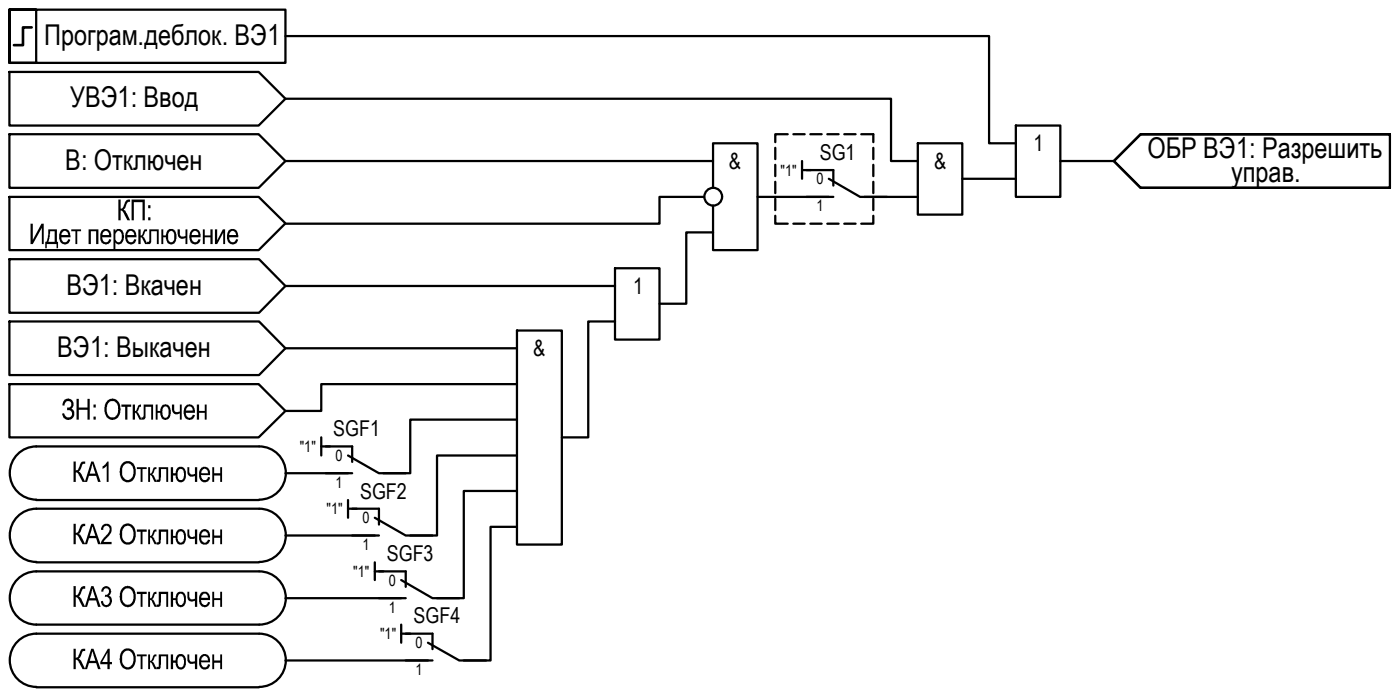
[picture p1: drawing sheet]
<svg xmlns="http://www.w3.org/2000/svg" width="157mm" height="78mm" viewBox="0 0 157 78" stroke-linecap="round" stroke-linejoin="round" font-family="sans-serif">
<g fill="none" stroke="#000" stroke-width=".25">
<path d="M90.5 19.1h3.1v1.7M90.5 22.1h3.1M93 20l3.6 2.1h3M36.6 50.1h2.9v1.7M36.6 53.1h2.9M39.1 51.1l3.4 2h3M39.5 57h3v1.8M42.1 58.1l3.4 2h3.1M39.5 60.1h3M42.5 64.1h3v1.7M42.5 67.1h3M45 65l3.6 2.1h3"/>
<path d="M45.5 71.1h3.1v1.7M45.5 74.1h3.1M48 72.1l3.6 2h3"/>
</g>
<!-- layer: 0 -->
<g fill="none" stroke="#000" stroke-width=".25">
<path d="M1.1 15.1h27.9l3 3-3 3h-27.9zM1.1 1.1v6h3v-6h-3h30.9v6h-30.9zM1.1 8.1h27.9l3 3-3 3h-27.9zM32 4h79v12.1h3M32 11.1h68v7h3M32 18.1h48.1M87 16.6v1.2M87 18.5v1.3M88.4 15.1h-1.4v.8M89.1 15.1h1.2M90 18.1v1.9M90 19.1h1.1"/>
<path d="M91 15.1h1.2M92.9 15.1h1.2M94.8 15.1h1.3M96.7 15.1h1.3v.8M98 16.6v1.2M98 18.5v1.3M103 16.1h5v8h-5zM114 14.1h5v8h-5zM119 18.1h6.1M156 15.1h-27.9l-3 3 3 3h27.9v-6h-27.9l-3 3 3 3h27.9M1.1 22.1h27.9l3 2.9-3 3h-27.9zM1.1 36h28l2.9 3.1-2.9 3h-28z"/>
<path d="M1.1 29.1h28l2.9 3-2.9 3h-28zM32 39.1h26M32 32.1h37M58 37.1h5.1v24h-5.1zM69 30.1h5v8h-5zM69 36h-3v13h-2.9M79 22.1h-5v3h-42M80.1 21.1v-5h4.9v11.9h-4.9v-4.9M80.1 26.1h-3.1v8h-3M85 22.1h8M87 24.2v.9h1.4M87 20.4v1.3"/>
<path d="M87 22.3v1.3M89.1 25.1h1.2M91 25.1h1.2M92.9 25.1h1.2M94.8 25.1h1.3M97 22.1h6M98 24.2v.9h-1.3M98 20.4v1.3M98 22.3v1.3M108 20h6M1.1 43.1h27.9l3 3-3 2.9h-27.9zM4.1 50.1h25"/>
<path d="M4.1 57h25M4.1 56.1h25M4.1 50.1a2.98 2.98 0 0 0-3 2.9 2.98 2.98 0 0 0 3 3M4.1 57a2.98 2.98 0 0 0-3 3 2.98 2.98 0 0 0 3 3M29.1 50.1a2.98 2.98 0 0 1 3 2.9 2.98 2.98 0 0 1-3 3M29.1 57a2.98 2.98 0 0 1 3 3 2.98 2.98 0 0 1-3 3M32 53.1h7.1M36.1 49v2.1M36.1 50.1h.9M39.1 56.1v2M39.1 57h.9M58 43.1h-21.9v3h-4.1"/>
<path d="M58 47.1h-11.9v6h-3M58 51.1h-8.9v9h-3M58 55.1h-5.9v12h-3M58 59.1h-2.9v15h-3M4.1 63.1h25M4.1 64.1h25M4.1 70h25M4.1 71.1h25M4.1 77.1h25M4.1 64.1a2.98 2.98 0 0 0-3 3 2.98 2.98 0 0 0 3 2.9M4.1 71.1a2.98 2.98 0 0 0-3 2.9 2.98 2.98 0 0 0 3 3M29.1 64.1a2.98 2.98 0 0 1 3 3 2.98 2.98 0 0 1-3 2.9"/>
<path d="M29.1 71.1a2.98 2.98 0 0 1 3 2.9 2.98 2.98 0 0 1-3 3M32 60.1h10.1M32 67.1h13M32 74.1h16M42.1 63.1v1.9M42.1 64.1h1M45 71.1h1.1M45 70v2.1"/>
<circle cx="80.1" cy="22.1" r=".99"/>
</g>
<!-- layer: TEXT -->
<g fill="#000">
<path d="M3.4 25.1h.3v1.8l1-1.8h.2v2.3h-.2v-1.8l-1 1.8h-.3zM8 25.7h1.1v.2h-.4v1.5h-.2v-1.5h-.5zM9.9 25.7h1.1v1.7h-.2v-1.5h-.6v1.5h-.3zM15.5 25.7h.3v.7l.2-.2a.44 .44 0 0 1 .5-.5v.2l-.2 .1-.2 .4a.15 .15 0 0 0-.1 .1 .15 .15 0 0 0 .2 .2l.4 .7h-.3l-.4-.8h-.1v.8h-.3zM16.8 25.7h1v1.7h-.2v-1.5h-.6v.9a.41 .41 0 0 1-.1 .4 .41 .41 0 0 1-.4 .2v-.3h.2l.1-.1zM19.9 25.7h.3v.3a.38 .38 0 0 0 .1 .5 .38 .38 0 0 0 .5-.1v-.7h.2v1.7h-.2v-.7h-.1a.54 .54 0 0 1-.6 0 .54 .54 0 0 1-.2-.6zM22.8 25.7h.2v.7h.6v-.7h.3v1.7h-.3v-.8h-.6v.8h-.2zM24.1 25.7h.3v1.2l.6-1.2h.3v1.7h-.2v-1.3l-.7 1.3h-.3zM19.3 45.4h.3v.3a.39 .39 0 0 0 .1 .5 .39 .39 0 0 0 .5-.1v-.7h.2v1.7h-.2v-.7h-.1a.52 .52 0 0 1-.6 0 .52 .52 0 0 1-.2-.6zM21 52.4h.2v.3a.36 .36 0 0 0 .1 .4 .36 .36 0 0 0 .4 .1h.2v-.8h.2v1.6h-.2v-.6h-.2a.48 .48 0 0 1-.5-.1 .48 .48 0 0 1-.2-.5zM21 59.4h.2v.3a.41 .41 0 0 0 .3 .5l.4-.1v-.7h.2v1.6h-.2v-.6h-.2a.52 .52 0 0 1-.5-.1 .52 .52 0 0 1-.2-.5zM22.1 45.4h.3v.7h.6v-.7h.2v1.7h-.2v-.8h-.6v.8h-.3z"/>
<path d="M23.8 52.4h.2v.7h.7v-.7h.2v1.6h-.2v-.7h-.7v.7h-.2zM23.8 59.4h.2v.7h.7v-.7h.2v1.6h-.2v-.7h-.7v.7h-.2zM21 66.4h.2v.3a.39 .39 0 0 0 .2 .5 .39 .39 0 0 0 .5-.1v-.7h.2v1.7h-.2v-.7a.53 .53 0 0 1-.6 0 .53 .53 0 0 1-.3-.6zM21 73.4h.2v.3a.35 .35 0 0 0 .1 .4 .35 .35 0 0 0 .4 .1l.2-.1v-.7h.2v1.6h-.2v-.6h-.2a.48 .48 0 0 1-.5-.1 .48 .48 0 0 1-.2-.5zM23.8 66.4h.2v.7h.7v-.7h.2v1.7h-.2v-.8h-.7v.8h-.2zM23.8 73.4h.2v.7h.7v-.7h.2v1.6h-.2v-.7h-.7v.7h-.2z"/>
<path d="M5.4 25.7h1v1.4h.1v.7h-.2v-.4h-1.1v.4h-.1v-.7h.1l.2-.4zM5.6 25.9v.7l-.2 .5h.7v-1.2z"/>
<path d="M6.8 25.9a.64 .64 0 0 1 .7-.2 .64 .64 0 0 1 .4 .7v.2l-1 .1a.39 .39 0 0 0 .3 .5 .39 .39 0 0 0 .5-.4l.2 .1a.63 .63 0 0 1-.8 .5 .63 .63 0 0 1-.5-.7v-.4zM7.1 25.9l-.2 .3v.2h.8a.41 .41 0 0 0-.6-.5z"/>
<path d="M11.4 25.9v-.1a.65 .65 0 0 1 .8 0 .65 .65 0 0 1 .3 .7v.1l-1 .1a.45 .45 0 0 0 .6 .4l.1-.3 .3 .1-.1 .2a.63 .63 0 0 1-.8 .2 .63 .63 0 0 1-.3-.7v-.4zM11.6 26l-.1 .4h.8a.42 .42 0 0 0-.7-.4z"/>
<path d="M12.7 25.7h.3v.2a.5 .5 0 0 1 .5-.2 .5 .5 0 0 1 .4 .5v.6a.53 .53 0 0 1-.3 .5 .53 .53 0 0 1-.6-.1v.8h-.3zM13.2 25.9a.92 .92 0 0 0 0 1.3 .55 .55 0 0 0 .5-.8 .44 .44 0 0 0-.5-.5z"/>
<path d="M14.2 25.9a.64 .64 0 0 1 .8-.1 .64 .64 0 0 1 .3 .6v.2h-1a.4 .4 0 0 0 .3 .5 .4 .4 0 0 0 .5-.3l.2 .1a.62 .62 0 0 1-.7 .5 .62 .62 0 0 1-.5-.7v-.4zM14.5 25.9l-.2 .2v.3h.8a.41 .41 0 0 0-.6-.5z"/>
<path d="M18.1 25.7h.2v.7h.3l.1-.2a.58 .58 0 0 1 .6-.5 .58 .58 0 0 1 .5 .7v.5a.55 .55 0 0 1-.6 .5 .55 .55 0 0 1-.5-.6l-.1-.2h-.3v.8h-.2zM19 26l-.1 .2v.3a.41 .41 0 0 0 0 .5 .41 .41 0 0 0 .4 .1h.1a1.12 1.12 0 0 0 0-1.2h-.2z"/>
<path d="M21.4 25.9a.65 .65 0 0 1 .8-.1 .65 .65 0 0 1 .3 .7v.1h-1a.4 .4 0 0 0 .3 .5 .4 .4 0 0 0 .5-.2h.2a.62 .62 0 0 1-.7 .5 .62 .62 0 0 1-.5-.7l-.1-.3zM21.7 25.9l-.2 .5h.8a.38 .38 0 0 0-.2-.4 .38 .38 0 0 0-.4-.1z"/>
<path d="M25.6 25.9h.1a.64 .64 0 0 1 .7-.2 .64 .64 0 0 1 .4 .7v.2l-1.1 .1a.39 .39 0 0 0 .3 .4 .39 .39 0 0 0 .5-.3l.3 .1a.65 .65 0 0 1-.8 .5 .65 .65 0 0 1-.5-.8zM25.9 25.9l-.1 .2-.1 .3h.8a.41 .41 0 0 0-.6-.5z"/>
<path d="M17.5 45.4h.2v.7h.3v-.2a.55 .55 0 0 1 .6-.5 .55 .55 0 0 1 .5 .6v.6a.55 .55 0 0 1-.6 .5 .55 .55 0 0 1-.5-.6v-.2h-.3v.8h-.2zM18.4 45.6l-.2 .3v.4a.35 .35 0 0 0 .2 .5 .35 .35 0 0 0 .5-.2v-.5a.39 .39 0 0 0-.1-.4 .39 .39 0 0 0-.4-.1z"/>
<path d="M19.2 52.4h.2v.7l.3-.1a.58 .58 0 0 1 .6-.7 .58 .58 0 0 1 .6 .7v.6l-.2 .2a.51 .51 0 0 1-.5 .3 .51 .51 0 0 1-.4-.5l-.1-.3h-.3v.7h-.2zM20.1 52.6l-.2 .3v.4a.45 .45 0 0 0 .4 .5h.1a.71 .71 0 0 0 .2-.9 .32 .32 0 0 0-.1-.3 .32 .32 0 0 0-.4 0z"/>
<path d="M19.2 59.4h.2v.7h.3v-.1a.58 .58 0 0 1 .6-.7 .58 .58 0 0 1 .6 .7v.3a.59 .59 0 0 1-.6 .8 .59 .59 0 0 1-.6-.8h-.3v.7h-.2zM20.1 59.6l-.1 .2-.1 .4a.5 .5 0 0 0 .5 .7 .87 .87 0 0 0 0-1.3z"/>
<path d="M20.8 45.5h.1a.56 .56 0 0 1 .6-.1 .56 .56 0 0 1 .3 .6l.1 .3h-1a.4 .4 0 0 0 .2 .5 .4 .4 0 0 0 .5-.3h.3a.65 .65 0 0 1-.8 .6 .65 .65 0 0 1-.5-.8l.1-.5zM21.1 45.6l-.1 .1-.1 .3h.7a.4 .4 0 0 0-.5-.4z"/>
<path d="M22.6 52.5a.64 .64 0 0 1 .7 0 .64 .64 0 0 1 .3 .7v.1h-1v.1a.38 .38 0 0 0 .3 .4 .38 .38 0 0 0 .5-.3h.2a.62 .62 0 0 1-.7 .6 .62 .62 0 0 1-.5-.8v-.4zM22.8 52.6l-.2 .2v.3h.8a.45 .45 0 0 0-.6-.5z"/>
<path d="M19.2 66.4h.2v.7h.3v-.2a.59 .59 0 0 1 .7-.5 .59 .59 0 0 1 .5 .7l-.1 .5a.56 .56 0 0 1-.7 .5 .56 .56 0 0 1-.4-.7v-.1h-.3v.8h-.2zM20.1 66.6l-.2 .4v.3a.38 .38 0 0 0 .2 .4 .38 .38 0 0 0 .4 .1l.1-.2 .1-.5a.42 .42 0 0 0-.6-.5z"/>
<path d="M19.2 73.4h.2v.7h.3v-.2a.58 .58 0 0 1 .7-.6 .58 .58 0 0 1 .5 .7v.6l-.2 .2a.51 .51 0 0 1-.5 .3 .51 .51 0 0 1-.4-.5l-.1-.3h-.3v.7h-.2zM20.1 73.6l-.2 .3v.4a.45 .45 0 0 0 .4 .5h.1a.8 .8 0 0 0 .2-1l-.2-.2z"/>
<path d="M22.5 59.5h.1a.6 .6 0 0 1 .7-.1 .6 .6 0 0 1 .3 .7v.2h-1a.44 .44 0 0 0 .1 .4 .44 .44 0 0 0 .5 0l.2-.2 .2 .1a.64 .64 0 0 1-.8 .5 .64 .64 0 0 1-.4-.8v-.4zM22.8 59.6l-.2 .2v.3h.8a.45 .45 0 0 0-.6-.5z"/>
<path d="M22.5 66.6a.62 .62 0 0 1 .8-.2 .62 .62 0 0 1 .3 .8v.1h-1a.45 .45 0 0 0 .2 .5 .45 .45 0 0 0 .4 0l.2-.3h.2l-.2 .4a.64 .64 0 0 1-.8 .1 .64 .64 0 0 1-.2-.8v-.5zM22.9 66.6l-.3 .2v.2h.8a.44 .44 0 0 0-.5-.4z"/>
<path d="M22.5 73.6h.1a.58 .58 0 0 1 .6-.2 .58 .58 0 0 1 .4 .6v.3h-1v.1a.38 .38 0 0 0 .3 .4 .38 .38 0 0 0 .5-.3h.2a.62 .62 0 0 1-.7 .6 .62 .62 0 0 1-.5-.7v-.5zM22.8 73.6l-.2 .2v.3h.8a.45 .45 0 0 0-.6-.5z"/>
</g>
<!-- layer: 0 -->
<path d="M3.6 3.1h-1v2h-1" fill="none" stroke="#000" stroke-width=".3"/>
<g font-size="3.2">
<text x="5" y="5.1">Програм.деблок. ВЭ1</text>
<text x="7.9" y="12">УВЭ1: Ввод</text>
<text x="128.8" y="17.7">ОБР ВЭ1: Разрешить</text>
<text x="7.3" y="19">В: Отключен</text>
<text x="138.2" y="20.4">управ.</text>
<text x="13.1" y="24.7">КП :</text>
<text x="7.4" y="33">ВЭ1: Вкачен</text>
<text x="6.4" y="40">ВЭ1: Выкачен</text>
<text x="6.9" y="47.1">ЗН : Отключен</text>
<text x="8" y="54">КА 1 Отключен</text>
<text x="8" y="61">КА 2 Отключен</text>
<text x="8" y="68.1">КА 3 Отключен</text>
<text x="8" y="75">КА 4 Отключен</text>
</g>
<g font-size="2.5">
<text x="116" y="17">1</text>
<text x="81.8" y="18.9">&amp;</text>
<text x="104.9" y="18.9">&amp;</text>
<text x="71.1" y="33">1</text>
<text x="59.9" y="39.9">&amp;</text>
</g>
<g font-size="2.4">
<text x="92" y="17.9">SG1</text>
<text x="37.4" y="48.9">SGF1</text>
<text x="40.4" y="55.9">SGF2</text>
<text x="43.4" y="62.9">SGF3</text>
<text x="46.4" y="69.9">SGF4</text>
</g>
<g font-size="1.7">
<text x="87.6" y="19.7">&quot;1&quot;</text>
<text x="91.6" y="20.7">0</text>
<text x="91.6" y="23.7">1</text>
<text x="33.7" y="50.7">&quot;1&quot;</text>
<text x="37.7" y="51.7">0</text>
<text x="36.7" y="57.7">&quot;1&quot;</text>
<text x="37.7" y="54.7">1</text>
<text x="40.7" y="58.7">0</text>
<text x="39.7" y="64.7">&quot;1&quot;</text>
<text x="40.7" y="61.7">1</text>
<text x="43.6" y="65.7">0</text>
<text x="42.7" y="71.7">&quot;1&quot;</text>
<text x="43.6" y="68.7">1</text>
<text x="46.6" y="72.7">0</text>
<text x="46.6" y="75.7">1</text>
</g>
</svg>
